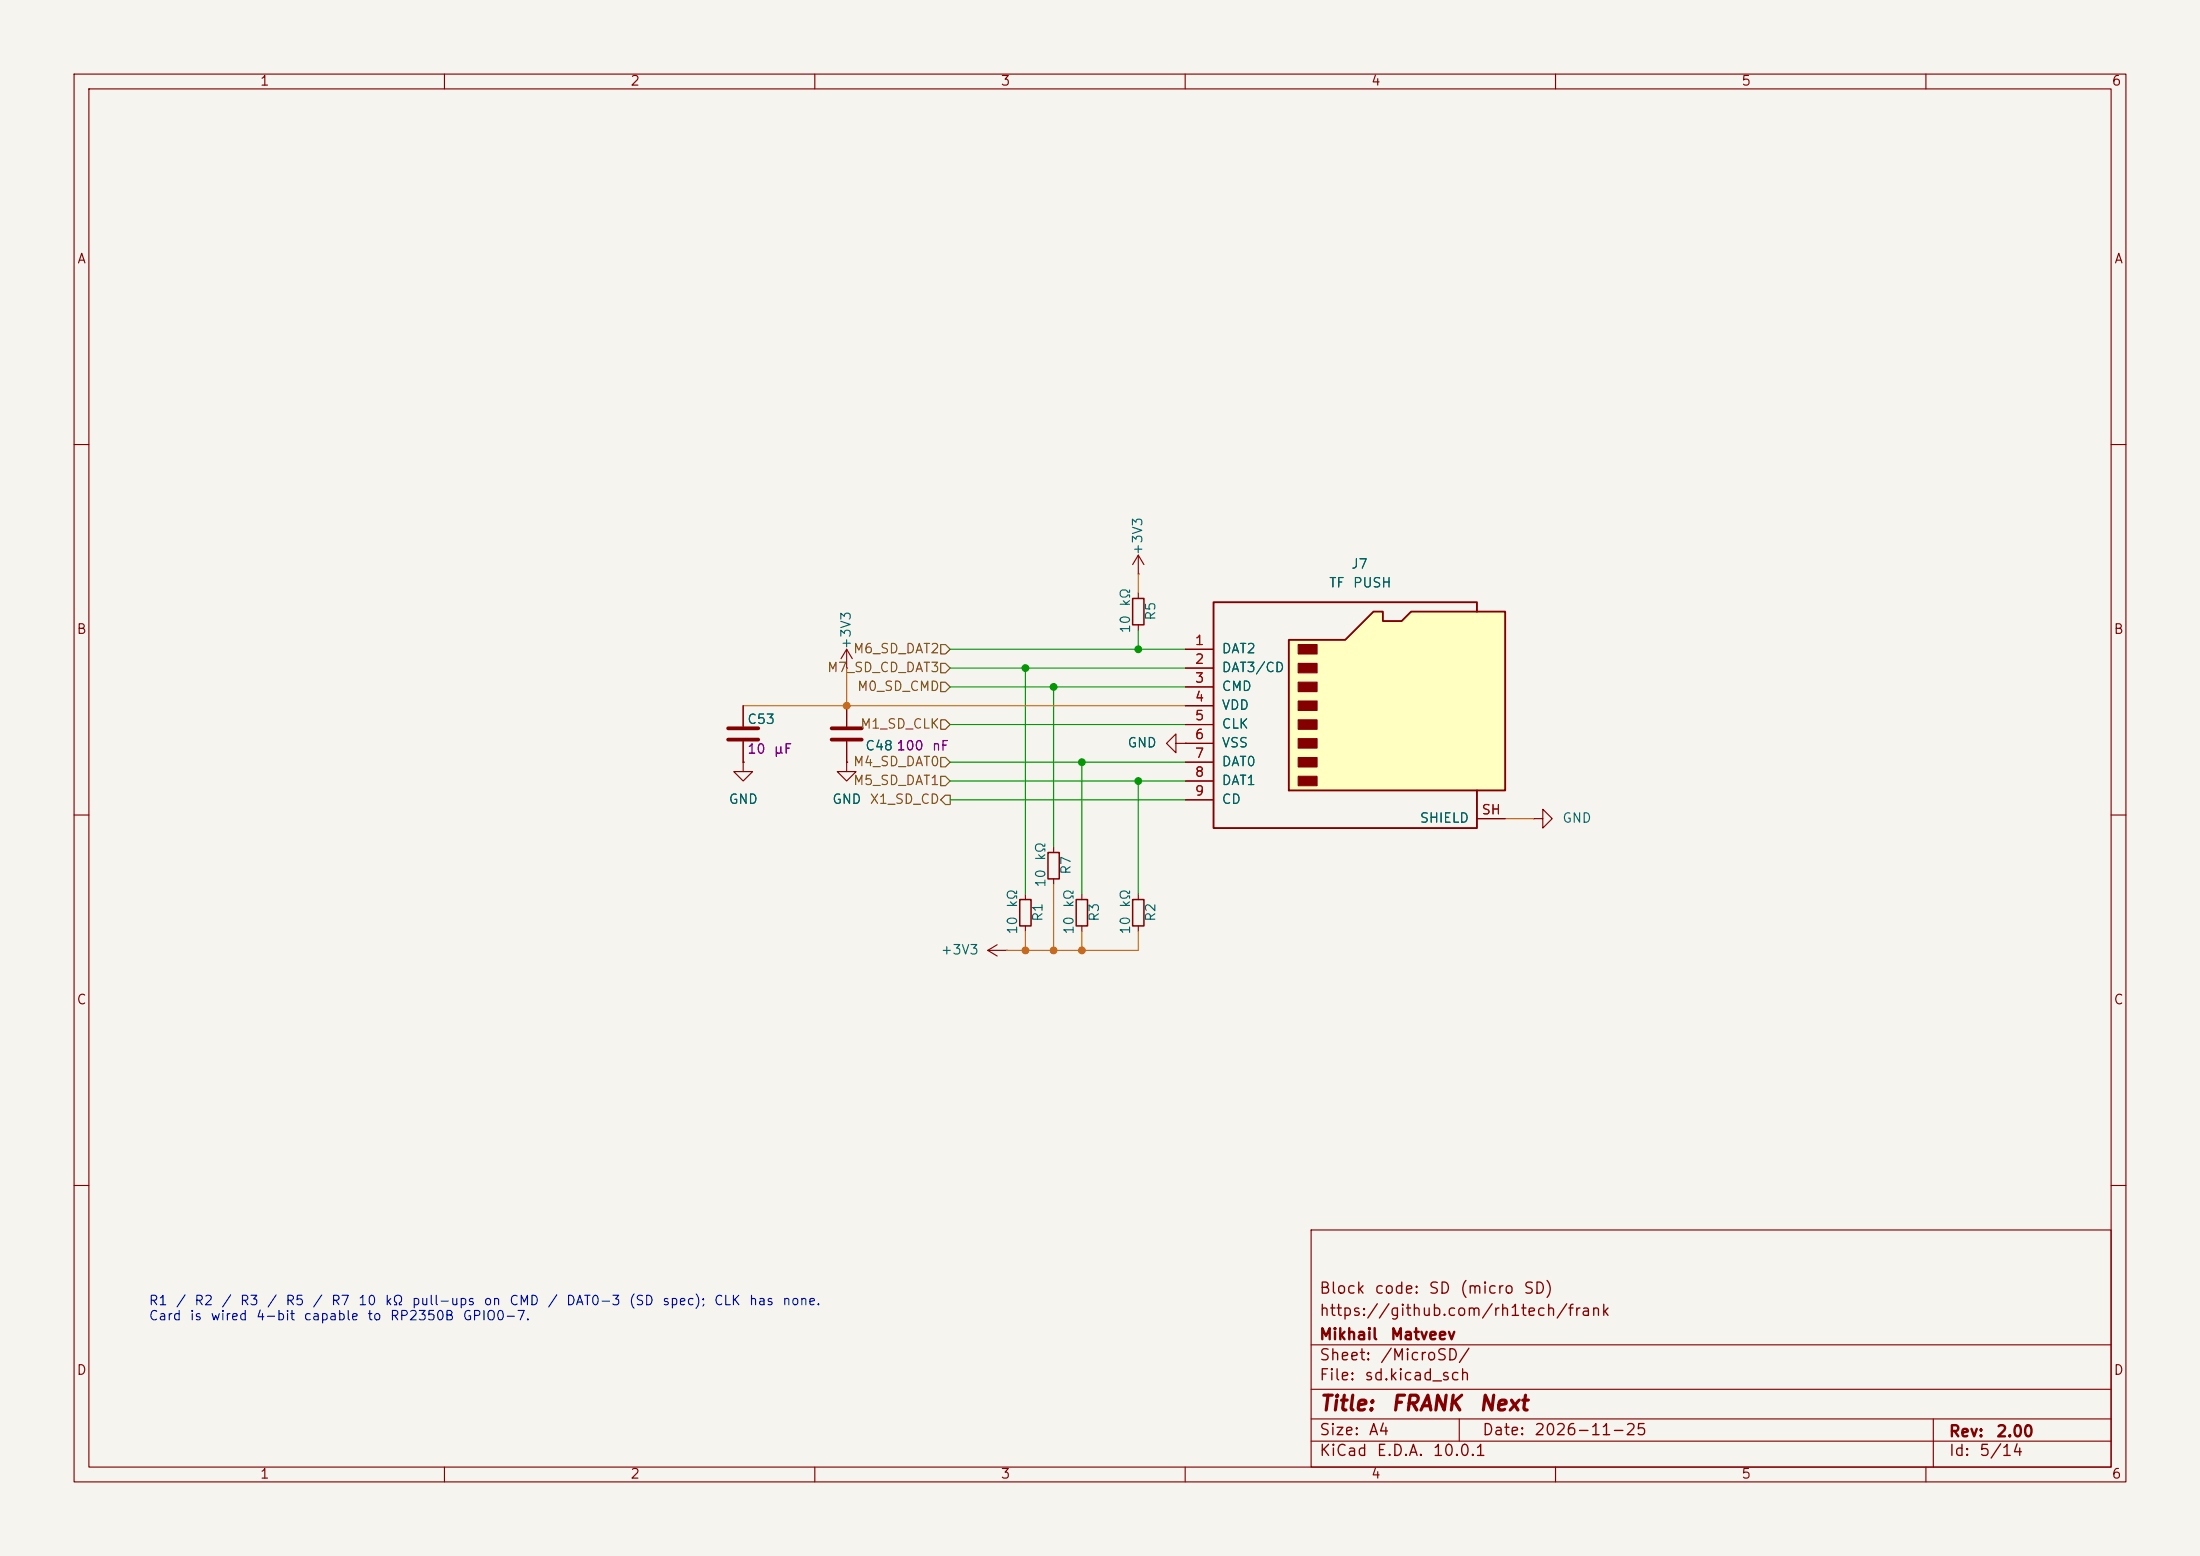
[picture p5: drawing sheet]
(kicad_sch
 (version 20260306)
 (generator "eeschema")
 (generator_version "10.0")
 (paper "A4")
 (title_block
  (title "${NAME}")
  (date "${DATE}")
  (rev "${VERSION}")
  (company "Mikhail Matveev")
  (comment 1 "https://github.com/rh1tech/frank")
  (comment 2 "Block code: SD (micro SD)"))
 (lib_symbols
  (symbol "FRANK:+3V3"
   (power global)
   (pin_numbers (hide yes))
   (pin_names
    (offset 0) (hide yes)) (exclude_from_sim no) (in_bom yes) (on_board yes)
   (in_pos_files yes)
   (duplicate_pin_numbers_are_jumpers no)
   (property "Reference" "#PWR" (at 0 -3.81 0) (show_name no) (do_not_autoplace no) (hide yes) (effects (font (size 1.27 1.27))))
   (property "Value" "+3V3" (at 0 3.556 0) (show_name no) (do_not_autoplace no) (effects (font (size 1.27 1.27))))
   (property "Footprint" "" (at 0 0 0) (show_name no) (do_not_autoplace no) (hide yes) (effects (font (size 1.27 1.27))))
   (property "Datasheet" "" (at 0 0 0) (show_name no) (do_not_autoplace no) (hide yes) (effects (font (size 1.27 1.27))))
   (property "Description" "Power symbol creates a global label with name \"+3V3\"" (at 0 0 0) (show_name no) (do_not_autoplace no) (hide yes) (effects (font (size 1.27 1.27))))
   (symbol "+3V3_0_1"
    (polyline (pts (xy -0.762 1.27) (xy 0 2.54)) (stroke (width 0) (type default)) (fill (type none)))
    (polyline (pts (xy 0 2.54) (xy 0.762 1.27)) (stroke (width 0) (type default)) (fill (type none)))
    (polyline (pts (xy 0 0) (xy 0 2.54)) (stroke (width 0) (type default)) (fill (type none))))
   (symbol "+3V3_1_1"
    (pin power_in line (at 0 0 90) (length 0) (name "" (effects (font (size 1.27 1.27)))) (number "1" (effects (font (size 1.27 1.27))))))
   (embedded_fonts no))
  (symbol "FRANK:C"
   (pin_numbers (hide yes))
   (pin_names
    (offset 0.254)) (exclude_from_sim no) (in_bom yes) (on_board yes)
   (in_pos_files yes)
   (duplicate_pin_numbers_are_jumpers no)
   (property "Reference" "C" (at 0.635 2.54 0) (show_name no) (do_not_autoplace no) (effects (font (size 1.27 1.27)) (justify left)))
   (property "Value" "C" (at 0.635 -2.54 0) (show_name no) (do_not_autoplace no) (effects (font (size 1.27 1.27)) (justify left)))
   (property "Footprint" "" (at 0.9652 -3.81 0) (show_name no) (do_not_autoplace no) (hide yes) (effects (font (size 1.27 1.27))))
   (property "Datasheet" "" (at 0 0 0) (show_name no) (do_not_autoplace no) (hide yes) (effects (font (size 1.27 1.27))))
   (property "Description" "Unpolarized capacitor" (at 0 0 0) (show_name no) (do_not_autoplace no) (hide yes) (effects (font (size 1.27 1.27))))
   (symbol "C_0_1"
    (polyline (pts (xy -2.032 0.762) (xy 2.032 0.762)) (stroke (width 0.508) (type default)) (fill (type none)))
    (polyline (pts (xy -2.032 -0.762) (xy 2.032 -0.762)) (stroke (width 0.508) (type default)) (fill (type none))))
   (symbol "C_1_1"
    (pin passive line (at 0 3.81 270) (length 2.794) (name "" (effects (font (size 1.27 1.27)))) (number "1" (effects (font (size 1.27 1.27)))))
    (pin passive line (at 0 -3.81 90) (length 2.794) (name "" (effects (font (size 1.27 1.27)))) (number "2" (effects (font (size 1.27 1.27))))))
   (embedded_fonts no))
  (symbol "FRANK:GND"
   (power global)
   (pin_numbers (hide yes))
   (pin_names
    (offset 0) (hide yes)) (exclude_from_sim no) (in_bom yes) (on_board yes)
   (in_pos_files yes)
   (duplicate_pin_numbers_are_jumpers no)
   (property "Reference" "#PWR" (at 0 -6.35 0) (show_name no) (do_not_autoplace no) (hide yes) (effects (font (size 1.27 1.27))))
   (property "Value" "GND" (at 0 -3.81 0) (show_name no) (do_not_autoplace no) (effects (font (size 1.27 1.27))))
   (property "Footprint" "" (at 0 0 0) (show_name no) (do_not_autoplace no) (hide yes) (effects (font (size 1.27 1.27))))
   (property "Datasheet" "" (at 0 0 0) (show_name no) (do_not_autoplace no) (hide yes) (effects (font (size 1.27 1.27))))
   (property "Description" "Power symbol creates a global label with name \"GND\" , ground" (at 0 0 0) (show_name no) (do_not_autoplace no) (hide yes) (effects (font (size 1.27 1.27))))
   (symbol "GND_0_1"
    (polyline (pts (xy 0 0) (xy 0 -1.27) (xy 1.27 -1.27) (xy 0 -2.54) (xy -1.27 -1.27) (xy 0 -1.27)) (stroke (width 0) (type default)) (fill (type none))))
   (symbol "GND_1_1"
    (pin power_in line (at 0 0 270) (length 0) (name "" (effects (font (size 1.27 1.27)))) (number "1" (effects (font (size 1.27 1.27))))))
   (embedded_fonts no))
  (symbol "FRANK:Micro_SD_Card"
   (pin_names
    (offset 1.016)) (exclude_from_sim no) (in_bom yes) (on_board yes)
   (in_pos_files yes)
   (duplicate_pin_numbers_are_jumpers no)
   (property "Reference" "J" (at -16.51 15.24 0) (show_name no) (do_not_autoplace no) (effects (font (size 1.27 1.27))))
   (property "Value" "Micro_SD_Card" (at 16.51 15.24 0) (show_name no) (do_not_autoplace no) (effects (font (size 1.27 1.27)) (justify right)))
   (property "Footprint" "" (at 29.21 7.62 0) (show_name no) (do_not_autoplace no) (hide yes) (effects (font (size 1.27 1.27))))
   (property "Datasheet" "https://www.we-online.com/components/products/datasheet/693072010801.pdf" (at 0 0 0) (show_name no) (do_not_autoplace no) (hide yes) (effects (font (size 1.27 1.27))))
   (property "Description" "Micro SD Card Socket" (at 0 0 0) (show_name no) (do_not_autoplace no) (hide yes) (effects (font (size 1.27 1.27))))
   (symbol "Micro_SD_Card_0_1"
    (polyline (pts (xy -8.89 -11.43) (xy -8.89 8.89) (xy -1.27 8.89) (xy 2.54 12.7) (xy 3.81 12.7) (xy 3.81 11.43) (xy 6.35 11.43) (xy 7.62 12.7) (xy 20.32 12.7) (xy 20.32 -11.43) (xy -8.89 -11.43)) (stroke (width 0.254) (type default)) (fill (type background)))
    (rectangle (start -7.62 8.255) (end -5.08 6.985) (stroke (width 0) (type default)) (fill (type outline)))
    (rectangle (start -7.62 5.715) (end -5.08 4.445) (stroke (width 0) (type default)) (fill (type outline)))
    (rectangle (start -7.62 3.175) (end -5.08 1.905) (stroke (width 0) (type default)) (fill (type outline)))
    (rectangle (start -7.62 0.635) (end -5.08 -0.635) (stroke (width 0) (type default)) (fill (type outline)))
    (rectangle (start -7.62 -1.905) (end -5.08 -3.175) (stroke (width 0) (type default)) (fill (type outline)))
    (rectangle (start -7.62 -4.445) (end -5.08 -5.715) (stroke (width 0) (type default)) (fill (type outline)))
    (rectangle (start -7.62 -6.985) (end -5.08 -8.255) (stroke (width 0) (type default)) (fill (type outline)))
    (rectangle (start -7.62 -9.525) (end -5.08 -10.795) (stroke (width 0) (type default)) (fill (type outline)))
    (polyline (pts (xy 16.51 12.7) (xy 16.51 13.97) (xy -19.05 13.97) (xy -19.05 -16.51) (xy 16.51 -16.51) (xy 16.51 -11.43)) (stroke (width 0.254) (type default)) (fill (type none))))
   (symbol "Micro_SD_Card_1_1"
    (pin bidirectional line (at -22.86 7.62 0) (length 3.81) (name "DAT2" (effects (font (size 1.27 1.27)))) (number "1" (effects (font (size 1.27 1.27)))))
    (pin bidirectional line (at -22.86 5.08 0) (length 3.81) (name "DAT3/CD" (effects (font (size 1.27 1.27)))) (number "2" (effects (font (size 1.27 1.27)))))
    (pin input line (at -22.86 2.54 0) (length 3.81) (name "CMD" (effects (font (size 1.27 1.27)))) (number "3" (effects (font (size 1.27 1.27)))))
    (pin power_in line (at -22.86 0 0) (length 3.81) (name "VDD" (effects (font (size 1.27 1.27)))) (number "4" (effects (font (size 1.27 1.27)))))
    (pin input line (at -22.86 -2.54 0) (length 3.81) (name "CLK" (effects (font (size 1.27 1.27)))) (number "5" (effects (font (size 1.27 1.27)))))
    (pin power_in line (at -22.86 -5.08 0) (length 3.81) (name "VSS" (effects (font (size 1.27 1.27)))) (number "6" (effects (font (size 1.27 1.27)))))
    (pin bidirectional line (at -22.86 -7.62 0) (length 3.81) (name "DAT0" (effects (font (size 1.27 1.27)))) (number "7" (effects (font (size 1.27 1.27)))))
    (pin bidirectional line (at -22.86 -10.16 0) (length 3.81) (name "DAT1" (effects (font (size 1.27 1.27)))) (number "8" (effects (font (size 1.27 1.27)))))
    (pin passive line (at -22.86 -12.7 0) (length 3.81) (name "CD" (effects (font (size 1.27 1.27)))) (number "9" (effects (font (size 1.27 1.27)))))
    (pin passive line (at 20.32 -15.24 180) (length 3.81) (name "SHIELD" (effects (font (size 1.27 1.27)))) (number "SH" (effects (font (size 1.27 1.27))))))
   (embedded_fonts no))
  (symbol "FRANK:R_Small"
   (pin_numbers (hide yes))
   (pin_names
    (offset 0.254) (hide yes)) (exclude_from_sim no) (in_bom yes) (on_board yes)
   (in_pos_files yes)
   (duplicate_pin_numbers_are_jumpers no)
   (property "Reference" "R" (at 0 0 90) (show_name no) (do_not_autoplace no) (effects (font (size 1.016 1.016))))
   (property "Value" "R_Small" (at 1.778 0 90) (show_name no) (do_not_autoplace no) (effects (font (size 1.27 1.27))))
   (property "Footprint" "" (at 0 0 0) (show_name no) (do_not_autoplace no) (hide yes) (effects (font (size 1.27 1.27))))
   (property "Datasheet" "" (at 0 0 0) (show_name no) (do_not_autoplace no) (hide yes) (effects (font (size 1.27 1.27))))
   (property "Description" "Resistor, small symbol" (at 0 0 0) (show_name no) (do_not_autoplace no) (hide yes) (effects (font (size 1.27 1.27))))
   (symbol "R_Small_0_1"
    (rectangle (start -0.762 1.778) (end 0.762 -1.778) (stroke (width 0.2032) (type default)) (fill (type none))))
   (symbol "R_Small_1_1"
    (pin passive line (at 0 2.54 270) (length 0.762) (name "" (effects (font (size 1.27 1.27)))) (number "1" (effects (font (size 1.27 1.27)))))
    (pin passive line (at 0 -2.54 90) (length 0.762) (name "" (effects (font (size 1.27 1.27)))) (number "2" (effects (font (size 1.27 1.27))))))
   (embedded_fonts no)))
 (text "R1 / R2 / R3 / R5 / R7 10 kΩ pull-ups on CMD / DAT0-3 (SD spec); CLK has none.\nCard is wired 4-bit capable to RP2350B GPIO0-7."
  (exclude_from_sim no)
  (at 20 175 0)
  (effects (font (size 1.27 1.27)) (justify left top)))
 (junction
  (at 146.05 102.87)
  (diameter 0)
  (color 0 0 0 0))
 (junction
  (at 153.67 105.41)
  (diameter 0)
  (color 0 0 0 0))
 (junction
  (at 142.24 128.27)
  (diameter 0)
  (color 0 0 0 0))
 (junction
  (at 142.24 92.71)
  (diameter 0)
  (color 0 0 0 0))
 (junction
  (at 146.05 128.27)
  (diameter 0)
  (color 0 0 0 0))
 (junction
  (at 138.43 128.27)
  (diameter 0)
  (color 0 0 0 0))
 (junction
  (at 138.43 90.17)
  (diameter 0)
  (color 0 0 0 0))
 (junction
  (at 153.67 87.63)
  (diameter 0)
  (color 0 0 0 0))
 (junction
  (at 114.3 95.25)
  (diameter 0)
  (color 0 0 0 0))
 (wire
  (pts (xy 138.43 125.73) (xy 138.43 128.27))
  (stroke (width 0) (type default)))
 (wire
  (pts (xy 128.27 107.95) (xy 160.02 107.95))
  (stroke (width 0) (type default)))
 (wire
  (pts (xy 146.05 125.73) (xy 146.05 128.27))
  (stroke (width 0) (type default)))
 (wire
  (pts (xy 153.67 105.41) (xy 153.67 120.65))
  (stroke (width 0) (type default)))
 (wire
  (pts (xy 128.27 97.79) (xy 160.02 97.79))
  (stroke (width 0) (type default)))
 (wire
  (pts (xy 146.05 102.87) (xy 160.02 102.87))
  (stroke (width 0) (type default)))
 (wire
  (pts (xy 135.89 128.27) (xy 138.43 128.27))
  (stroke (width 0) (type default)))
 (wire
  (pts (xy 128.27 105.41) (xy 160.02 105.41))
  (stroke (width 0) (type default)))
 (wire
  (pts (xy 128.27 92.71) (xy 142.24 92.71))
  (stroke (width 0) (type default)))
 (wire
  (pts (xy 153.67 80.01) (xy 153.67 77.47))
  (stroke (width 0) (type default)))
 (wire
  (pts (xy 138.43 90.17) (xy 138.43 120.65))
  (stroke (width 0) (type default)))
 (wire
  (pts (xy 146.05 102.87) (xy 146.05 120.65))
  (stroke (width 0) (type default)))
 (wire
  (pts (xy 138.43 90.17) (xy 160.02 90.17))
  (stroke (width 0) (type default)))
 (wire
  (pts (xy 146.05 128.27) (xy 153.67 128.27))
  (stroke (width 0) (type default)))
 (wire
  (pts (xy 128.27 90.17) (xy 138.43 90.17))
  (stroke (width 0) (type default)))
 (wire
  (pts (xy 153.67 125.73) (xy 153.67 128.27))
  (stroke (width 0) (type default)))
 (wire
  (pts (xy 114.3 90.17) (xy 114.3 95.25))
  (stroke (width 0) (type default)))
 (wire
  (pts (xy 160.02 95.25) (xy 114.3 95.25))
  (stroke (width 0) (type default)))
 (wire
  (pts (xy 203.2 110.49) (xy 207.01 110.49))
  (stroke (width 0) (type default)))
 (wire
  (pts (xy 142.24 92.71) (xy 160.02 92.71))
  (stroke (width 0) (type default)))
 (wire
  (pts (xy 142.24 119.38) (xy 142.24 128.27))
  (stroke (width 0) (type default)))
 (wire
  (pts (xy 142.24 128.27) (xy 146.05 128.27))
  (stroke (width 0) (type default)))
 (wire
  (pts (xy 128.27 87.63) (xy 160.02 87.63))
  (stroke (width 0) (type default)))
 (wire
  (pts (xy 153.67 85.09) (xy 153.67 87.63))
  (stroke (width 0) (type default)))
 (wire
  (pts (xy 138.43 128.27) (xy 142.24 128.27))
  (stroke (width 0) (type default)))
 (wire
  (pts (xy 128.27 102.87) (xy 146.05 102.87))
  (stroke (width 0) (type default)))
 (wire
  (pts (xy 100.33 95.25) (xy 114.3 95.25))
  (stroke (width 0) (type default)))
 (wire
  (pts (xy 142.24 92.71) (xy 142.24 114.3))
  (stroke (width 0) (type default)))
 (hierarchical_label "M0_SD_CMD"
  (shape input)
  (at 128.27 92.71 180)
  (effects (font (size 1.27 1.27)) (justify right)))
 (hierarchical_label "M5_SD_DAT1"
  (shape input)
  (at 128.27 105.41 180)
  (effects (font (size 1.27 1.27)) (justify right)))
 (hierarchical_label "M4_SD_DAT0"
  (shape input)
  (at 128.27 102.87 180)
  (effects (font (size 1.27 1.27)) (justify right)))
 (hierarchical_label "M6_SD_DAT2"
  (shape input)
  (at 128.27 87.63 180)
  (effects (font (size 1.27 1.27)) (justify right)))
 (hierarchical_label "M7_SD_CD_DAT3"
  (shape input)
  (at 128.27 90.17 180)
  (effects (font (size 1.27 1.27)) (justify right)))
 (hierarchical_label "X1_SD_CD"
  (shape output)
  (at 128.27 107.95 180)
  (effects (font (size 1.27 1.27)) (justify right)))
 (hierarchical_label "M1_SD_CLK"
  (shape input)
  (at 128.27 97.79 180)
  (effects (font (size 1.27 1.27)) (justify right)))
 (symbol
  (lib_id "FRANK:R_Small")
  (at 142.24 116.84 180)
  (unit 1)
  (body_style 1)
  (exclude_from_sim no)
  (in_bom yes)
  (on_board yes)
  (in_pos_files yes)
  (dnp no)
  (property "Reference" "R7" (at 143.9994 116.7965 90) (show_name no) (do_not_autoplace no) (effects (font (size 1.27 1.27))))
  (property "Value" "10 kΩ" (at 140.58 116.8336 90) (show_name no) (do_not_autoplace no) (effects (font (size 1.27 1.27))))
  (property "Footprint" "FRANK:R_0603_1608Metric_small_pads_Via" (at 142.24 116.84 0) (hide yes) (show_name no) (do_not_autoplace no) (effects (font (size 1.27 1.27))))
  (property "Datasheet" "https://jlcpcb.com/api/file/downloadByFileSystemAccessId/8763490791224557568" (at 142.24 116.84 0) (hide yes) (show_name no) (do_not_autoplace no) (effects (font (size 1.27 1.27))))
  (property "Description" "Resistor, small symbol" (at 142.24 116.84 0) (hide yes) (show_name no) (do_not_autoplace no) (effects (font (size 1.27 1.27))))
  (property "LCSC" "C2906982" (at 3.81 5.08 0) (hide yes) (show_name no) (do_not_autoplace no) (effects (font (size 1.27 1.27))))
  (property "AliExpress" "https://www.vishay.com/docs/28952/mcs0402at-mct0603at-mcu0805at-mca1206at.pdf" (at 142.24 116.84 0) (hide yes) (show_name no) (do_not_autoplace no) (effects (font (size 1.27 1.27))))
  (pin "1")
  (pin "2"))
 (symbol
  (lib_id "FRANK:R_Small")
  (at 138.43 123.19 180)
  (unit 1)
  (body_style 1)
  (exclude_from_sim no)
  (in_bom yes)
  (on_board yes)
  (in_pos_files yes)
  (dnp no)
  (property "Reference" "R1" (at 140.1894 123.1465 90) (show_name no) (do_not_autoplace no) (effects (font (size 1.27 1.27))))
  (property "Value" "10 kΩ" (at 136.77 123.1836 90) (show_name no) (do_not_autoplace no) (effects (font (size 1.27 1.27))))
  (property "Footprint" "FRANK:R_0603_1608Metric_small_pads_Via" (at 138.43 123.19 0) (hide yes) (show_name no) (do_not_autoplace no) (effects (font (size 1.27 1.27))))
  (property "Datasheet" "https://jlcpcb.com/api/file/downloadByFileSystemAccessId/8763490791224557568" (at 138.43 123.19 0) (hide yes) (show_name no) (do_not_autoplace no) (effects (font (size 1.27 1.27))))
  (property "Description" "Resistor, small symbol" (at 138.43 123.19 0) (hide yes) (show_name no) (do_not_autoplace no) (effects (font (size 1.27 1.27))))
  (property "LCSC" "C2906982" (at 3.81 5.08 0) (hide yes) (show_name no) (do_not_autoplace no) (effects (font (size 1.27 1.27))))
  (property "AliExpress" "https://www.vishay.com/docs/28952/mcs0402at-mct0603at-mcu0805at-mca1206at.pdf" (at 138.43 123.19 0) (hide yes) (show_name no) (do_not_autoplace no) (effects (font (size 1.27 1.27))))
  (pin "1")
  (pin "2"))
 (symbol
  (lib_id "FRANK:GND")
  (at 114.3 102.87 0)
  (unit 1)
  (body_style 1)
  (exclude_from_sim no)
  (in_bom yes)
  (on_board yes)
  (in_pos_files yes)
  (dnp no)
  (fields_autoplaced yes)
  (property "Reference" "#PWR076" (at 114.3 109.22 0) (hide yes) (show_name no) (do_not_autoplace no) (effects (font (size 1.27 1.27))))
  (property "Value" "GND" (at 114.3 107.95 0) (show_name no) (do_not_autoplace no) (effects (font (size 1.27 1.27))))
  (property "Footprint" "" (at 114.3 102.87 0) (hide yes) (show_name no) (do_not_autoplace no) (effects (font (size 1.27 1.27))))
  (property "Datasheet" "" (at 114.3 102.87 0) (hide yes) (show_name no) (do_not_autoplace no) (effects (font (size 1.27 1.27))))
  (property "Description" "Power symbol creates a global label with name \"GND\" , ground" (at 114.3 102.87 0) (hide yes) (show_name no) (do_not_autoplace no) (effects (font (size 1.27 1.27))))
  (pin "1"))
 (symbol
  (lib_id "FRANK:+3V3")
  (at 153.67 77.47 0)
  (unit 1)
  (body_style 1)
  (exclude_from_sim no)
  (in_bom yes)
  (on_board yes)
  (in_pos_files yes)
  (dnp no)
  (property "Reference" "#PWR078" (at 153.67 81.28 0) (hide yes) (show_name no) (do_not_autoplace no) (effects (font (size 1.27 1.27))))
  (property "Value" "+3V3" (at 153.67 72.39 90) (show_name no) (do_not_autoplace no) (effects (font (size 1.27 1.27))))
  (property "Footprint" "" (at 153.67 77.47 0) (hide yes) (show_name no) (do_not_autoplace no) (effects (font (size 1.27 1.27))))
  (property "Datasheet" "" (at 153.67 77.47 0) (hide yes) (show_name no) (do_not_autoplace no) (effects (font (size 1.27 1.27))))
  (property "Description" "Power symbol creates a global label with name \"+3V3\"" (at 153.67 77.47 0) (hide yes) (show_name no) (do_not_autoplace no) (effects (font (size 1.27 1.27))))
  (pin "1"))
 (symbol
  (lib_id "FRANK:+3V3")
  (at 135.89 128.27 90)
  (unit 1)
  (body_style 1)
  (exclude_from_sim no)
  (in_bom yes)
  (on_board yes)
  (in_pos_files yes)
  (dnp no)
  (property "Reference" "#PWR077" (at 139.7 128.27 0) (hide yes) (show_name no) (do_not_autoplace no) (effects (font (size 1.27 1.27))))
  (property "Value" "+3V3" (at 129.54 128.27 90) (show_name no) (do_not_autoplace no) (effects (font (size 1.27 1.27))))
  (property "Footprint" "" (at 135.89 128.27 0) (hide yes) (show_name no) (do_not_autoplace no) (effects (font (size 1.27 1.27))))
  (property "Datasheet" "" (at 135.89 128.27 0) (hide yes) (show_name no) (do_not_autoplace no) (effects (font (size 1.27 1.27))))
  (property "Description" "Power symbol creates a global label with name \"+3V3\"" (at 135.89 128.27 0) (hide yes) (show_name no) (do_not_autoplace no) (effects (font (size 1.27 1.27))))
  (pin "1"))
 (symbol
  (lib_id "FRANK:GND")
  (at 207.01 110.49 90)
  (unit 1)
  (body_style 1)
  (exclude_from_sim no)
  (in_bom yes)
  (on_board yes)
  (in_pos_files yes)
  (dnp no)
  (fields_autoplaced yes)
  (property "Reference" "#PWR080" (at 213.36 110.49 0) (hide yes) (show_name no) (do_not_autoplace no) (effects (font (size 1.27 1.27))))
  (property "Value" "GND" (at 210.82 110.4899 90) (show_name no) (do_not_autoplace no) (effects (font (size 1.27 1.27)) (justify right)))
  (property "Footprint" "" (at 207.01 110.49 0) (hide yes) (show_name no) (do_not_autoplace no) (effects (font (size 1.27 1.27))))
  (property "Datasheet" "" (at 207.01 110.49 0) (hide yes) (show_name no) (do_not_autoplace no) (effects (font (size 1.27 1.27))))
  (property "Description" "Power symbol creates a global label with name \"GND\" , ground" (at 207.01 110.49 0) (hide yes) (show_name no) (do_not_autoplace no) (effects (font (size 1.27 1.27))))
  (pin "1"))
 (symbol
  (lib_id "FRANK:R_Small")
  (at 153.67 123.19 180)
  (unit 1)
  (body_style 1)
  (exclude_from_sim no)
  (in_bom yes)
  (on_board yes)
  (in_pos_files yes)
  (dnp no)
  (property "Reference" "R2" (at 155.4294 123.1465 90) (show_name no) (do_not_autoplace no) (effects (font (size 1.27 1.27))))
  (property "Value" "10 kΩ" (at 152.01 123.1836 90) (show_name no) (do_not_autoplace no) (effects (font (size 1.27 1.27))))
  (property "Footprint" "FRANK:R_0603_1608Metric_small_pads_Via" (at 153.67 123.19 0) (hide yes) (show_name no) (do_not_autoplace no) (effects (font (size 1.27 1.27))))
  (property "Datasheet" "https://jlcpcb.com/api/file/downloadByFileSystemAccessId/8763490791224557568" (at 153.67 123.19 0) (hide yes) (show_name no) (do_not_autoplace no) (effects (font (size 1.27 1.27))))
  (property "Description" "Resistor, small symbol" (at 153.67 123.19 0) (hide yes) (show_name no) (do_not_autoplace no) (effects (font (size 1.27 1.27))))
  (property "LCSC" "C2906982" (at 3.81 5.08 0) (hide yes) (show_name no) (do_not_autoplace no) (effects (font (size 1.27 1.27))))
  (pin "1")
  (pin "2"))
 (symbol
  (lib_id "FRANK:R_Small")
  (at 153.67 82.55 0)
  (unit 1)
  (body_style 1)
  (exclude_from_sim no)
  (in_bom yes)
  (on_board yes)
  (in_pos_files yes)
  (dnp no)
  (property "Reference" "R5" (at 155.4294 82.5065 90) (show_name no) (do_not_autoplace no) (effects (font (size 1.27 1.27))))
  (property "Value" "10 kΩ" (at 152.01 82.5436 90) (show_name no) (do_not_autoplace no) (effects (font (size 1.27 1.27))))
  (property "Footprint" "FRANK:R_0603_1608Metric_small_pads_Via" (at 153.67 82.55 0) (hide yes) (show_name no) (do_not_autoplace no) (effects (font (size 1.27 1.27))))
  (property "Datasheet" "https://jlcpcb.com/api/file/downloadByFileSystemAccessId/8763490791224557568" (at 153.67 82.55 0) (hide yes) (show_name no) (do_not_autoplace no) (effects (font (size 1.27 1.27))))
  (property "Description" "Resistor, small symbol" (at 153.67 82.55 0) (hide yes) (show_name no) (do_not_autoplace no) (effects (font (size 1.27 1.27))))
  (property "LCSC" "C2906982" (at 3.81 5.08 0) (hide yes) (show_name no) (do_not_autoplace no) (effects (font (size 1.27 1.27))))
  (pin "1")
  (pin "2"))
 (symbol
  (lib_id "FRANK:R_Small")
  (at 146.05 123.19 180)
  (unit 1)
  (body_style 1)
  (exclude_from_sim no)
  (in_bom yes)
  (on_board yes)
  (in_pos_files yes)
  (dnp no)
  (property "Reference" "R3" (at 147.8094 123.1465 90) (show_name no) (do_not_autoplace no) (effects (font (size 1.27 1.27))))
  (property "Value" "10 kΩ" (at 144.39 123.1836 90) (show_name no) (do_not_autoplace no) (effects (font (size 1.27 1.27))))
  (property "Footprint" "FRANK:R_0603_1608Metric_small_pads_Via" (at 146.05 123.19 0) (hide yes) (show_name no) (do_not_autoplace no) (effects (font (size 1.27 1.27))))
  (property "Datasheet" "https://jlcpcb.com/api/file/downloadByFileSystemAccessId/8763490791224557568" (at 146.05 123.19 0) (hide yes) (show_name no) (do_not_autoplace no) (effects (font (size 1.27 1.27))))
  (property "Description" "Resistor, small symbol" (at 146.05 123.19 0) (hide yes) (show_name no) (do_not_autoplace no) (effects (font (size 1.27 1.27))))
  (property "LCSC" "C2906982" (at 3.81 5.08 0) (hide yes) (show_name no) (do_not_autoplace no) (effects (font (size 1.27 1.27))))
  (property "AliExpress" "https://www.vishay.com/docs/28952/mcs0402at-mct0603at-mcu0805at-mca1206at.pdf" (at 146.05 123.19 0) (hide yes) (show_name no) (do_not_autoplace no) (effects (font (size 1.27 1.27))))
  (pin "1")
  (pin "2"))
 (symbol
  (lib_id "FRANK:+3V3")
  (at 114.3 90.17 0)
  (unit 1)
  (body_style 1)
  (exclude_from_sim no)
  (in_bom yes)
  (on_board yes)
  (in_pos_files yes)
  (dnp no)
  (property "Reference" "#PWR075" (at 114.3 93.98 0) (hide yes) (show_name no) (do_not_autoplace no) (effects (font (size 1.27 1.27))))
  (property "Value" "+3V3" (at 114.3 85.09 90) (show_name no) (do_not_autoplace no) (effects (font (size 1.27 1.27))))
  (property "Footprint" "" (at 114.3 90.17 0) (hide yes) (show_name no) (do_not_autoplace no) (effects (font (size 1.27 1.27))))
  (property "Datasheet" "" (at 114.3 90.17 0) (hide yes) (show_name no) (do_not_autoplace no) (effects (font (size 1.27 1.27))))
  (property "Description" "Power symbol creates a global label with name \"+3V3\"" (at 114.3 90.17 0) (hide yes) (show_name no) (do_not_autoplace no) (effects (font (size 1.27 1.27))))
  (pin "1"))
 (symbol
  (lib_id "FRANK:GND")
  (at 160.02 100.33 270)
  (unit 1)
  (body_style 1)
  (exclude_from_sim no)
  (in_bom yes)
  (on_board yes)
  (in_pos_files yes)
  (dnp no)
  (fields_autoplaced yes)
  (property "Reference" "#PWR079" (at 153.67 100.33 0) (hide yes) (show_name no) (do_not_autoplace no) (effects (font (size 1.27 1.27))))
  (property "Value" "GND" (at 156.21 100.3299 90) (show_name no) (do_not_autoplace no) (effects (font (size 1.27 1.27)) (justify right)))
  (property "Footprint" "" (at 160.02 100.33 0) (hide yes) (show_name no) (do_not_autoplace no) (effects (font (size 1.27 1.27))))
  (property "Datasheet" "" (at 160.02 100.33 0) (hide yes) (show_name no) (do_not_autoplace no) (effects (font (size 1.27 1.27))))
  (property "Description" "" (at 160.02 100.33 0) (hide yes) (show_name no) (do_not_autoplace no) (effects (font (size 1.27 1.27))))
  (pin "1"))
 (symbol
  (lib_id "FRANK:C")
  (at 100.33 99.06 0)
  (unit 1)
  (body_style 1)
  (exclude_from_sim no)
  (in_bom yes)
  (on_board yes)
  (in_pos_files yes)
  (dnp no)
  (property "Reference" "C53" (at 100.7800 97.1630 0) (show_name no) (do_not_autoplace no) (effects (font (size 1.27 1.27)) (justify left)))
  (property "Value" "10 µF 25 V" (at 100.7800 101.1687 0) (hide yes) (show_name no) (do_not_autoplace no) (effects (font (size 1.27 1.27)) (justify left)))
  (property "Capacitance" "10 µF" (at 100.7800 101.1687 0) (show_name no) (do_not_autoplace no) (effects (font (size 1.27 1.27)) (justify left)))
  (property "Footprint" "FRANK:C_0603_1608Metric_small_pads_Via_GND" (at 99.3648 95.25 0) (hide yes) (show_name no) (do_not_autoplace no) (effects (font (size 1.27 1.27))))
  (property "Datasheet" "https://jlcpcb.com/api/file/downloadByFileSystemAccessId/8568525238768373760" (at 100.33 99.06 0) (hide yes) (show_name no) (do_not_autoplace no) (effects (font (size 1.27 1.27))))
  (property "Description" "Unpolarized capacitor" (at 100.33 99.06 0) (hide yes) (show_name no) (do_not_autoplace no) (effects (font (size 1.27 1.27))))
  (property "LCSC" "C96446" (at 3.81 5.08 0) (hide yes) (show_name no) (do_not_autoplace no) (effects (font (size 1.27 1.27))))
  (property "AliExpress" "https://www.aliexpress.com/item/33008008276.html" (at 100.33 99.06 0) (hide yes) (show_name no) (do_not_autoplace no) (effects (font (size 1.27 1.27))))
  (pin "1")
  (pin "2"))
 (symbol
  (lib_id "FRANK:GND")
  (at 100.33 102.87 0)
  (unit 1)
  (body_style 1)
  (exclude_from_sim no)
  (in_bom yes)
  (on_board yes)
  (in_pos_files yes)
  (dnp no)
  (fields_autoplaced yes)
  (property "Reference" "#PWR074" (at 100.33 109.22 0) (hide yes) (show_name no) (do_not_autoplace no) (effects (font (size 1.27 1.27))))
  (property "Value" "GND" (at 100.33 107.95 0) (show_name no) (do_not_autoplace no) (effects (font (size 1.27 1.27))))
  (property "Footprint" "" (at 100.33 102.87 0) (hide yes) (show_name no) (do_not_autoplace no) (effects (font (size 1.27 1.27))))
  (property "Datasheet" "" (at 100.33 102.87 0) (hide yes) (show_name no) (do_not_autoplace no) (effects (font (size 1.27 1.27))))
  (property "Description" "Power symbol creates a global label with name \"GND\" , ground" (at 100.33 102.87 0) (hide yes) (show_name no) (do_not_autoplace no) (effects (font (size 1.27 1.27))))
  (pin "1"))
 (symbol
  (lib_id "FRANK:C")
  (at 114.3 99.06 0)
  (unit 1)
  (body_style 1)
  (exclude_from_sim no)
  (in_bom yes)
  (on_board yes)
  (in_pos_files yes)
  (dnp no)
  (property "Reference" "C48" (at 116.713 100.7372 0) (show_name no) (do_not_autoplace no) (effects (font (size 1.27 1.27)) (justify left)))
  (property "Value" "100 nF 50 V" (at 120.9182 100.7372 0) (hide yes) (show_name no) (do_not_autoplace no) (effects (font (size 1.27 1.27)) (justify left)))
  (property "Capacitance" "100 nF" (at 120.9182 100.7372 0) (show_name no) (do_not_autoplace no) (effects (font (size 1.27 1.27)) (justify left)))
  (property "Footprint" "FRANK:C_0603_1608Metric_small_pads_Via_GND" (at 113.3348 95.25 0) (hide yes) (show_name no) (do_not_autoplace no) (effects (font (size 1.27 1.27))))
  (property "Datasheet" "https://jlcpcb.com/api/file/downloadByFileSystemAccessId/8667086713681608704" (at 114.3 99.06 0) (hide yes) (show_name no) (do_not_autoplace no) (effects (font (size 1.27 1.27))))
  (property "Description" "Unpolarized capacitor" (at 114.3 99.06 0) (hide yes) (show_name no) (do_not_autoplace no) (effects (font (size 1.27 1.27))))
  (property "LCSC" "C14663" (at 3.81 5.08 0) (hide yes) (show_name no) (do_not_autoplace no) (effects (font (size 1.27 1.27))))
  (property "AliExpress" "https://www.aliexpress.com/item/33008008276.html" (at 114.3 99.06 0) (hide yes) (show_name no) (do_not_autoplace no) (effects (font (size 1.27 1.27))))
  (pin "1")
  (pin "2"))
 (symbol
  (lib_id "FRANK:Micro_SD_Card")
  (at 182.88 95.25 0)
  (unit 1)
  (body_style 1)
  (exclude_from_sim no)
  (in_bom yes)
  (on_board yes)
  (in_pos_files yes)
  (dnp no)
  (fields_autoplaced yes)
  (property "Reference" "J7" (at 183.515 76.2 0) (show_name no) (do_not_autoplace no) (effects (font (size 1.27 1.27))))
  (property "Value" "TF PUSH" (at 183.515 78.74 0) (show_name no) (do_not_autoplace no) (effects (font (size 1.27 1.27))))
  (property "Footprint" "FRANK:MicroSD_SMD_Long" (at 212.09 87.63 0) (hide yes) (show_name no) (do_not_autoplace no) (effects (font (size 1.27 1.27))))
  (property "Datasheet" "https://www.lcsc.com/datasheet/C393941.pdf" (at 182.88 95.25 0) (hide yes) (show_name no) (do_not_autoplace no) (effects (font (size 1.27 1.27))))
  (property "Description" "SHOU HAN TF PUSH microSD push-push socket" (at 182.88 95.25 0) (hide yes) (show_name no) (do_not_autoplace no) (effects (font (size 1.27 1.27))))
  (property "LCSC" "C393941" (at 3.81 5.08 0) (hide yes) (show_name no) (do_not_autoplace no) (effects (font (size 1.27 1.27))))
  (property "AliExpress" "https://www.aliexpress.com/item/1005004214252441.html" (at 182.88 95.25 0) (hide yes) (show_name no) (do_not_autoplace no) (effects (font (size 1.27 1.27))))
  (pin "1")
  (pin "2")
  (pin "3")
  (pin "4")
  (pin "5")
  (pin "6")
  (pin "7")
  (pin "8")
  (pin "SH")
  (pin "9")))
